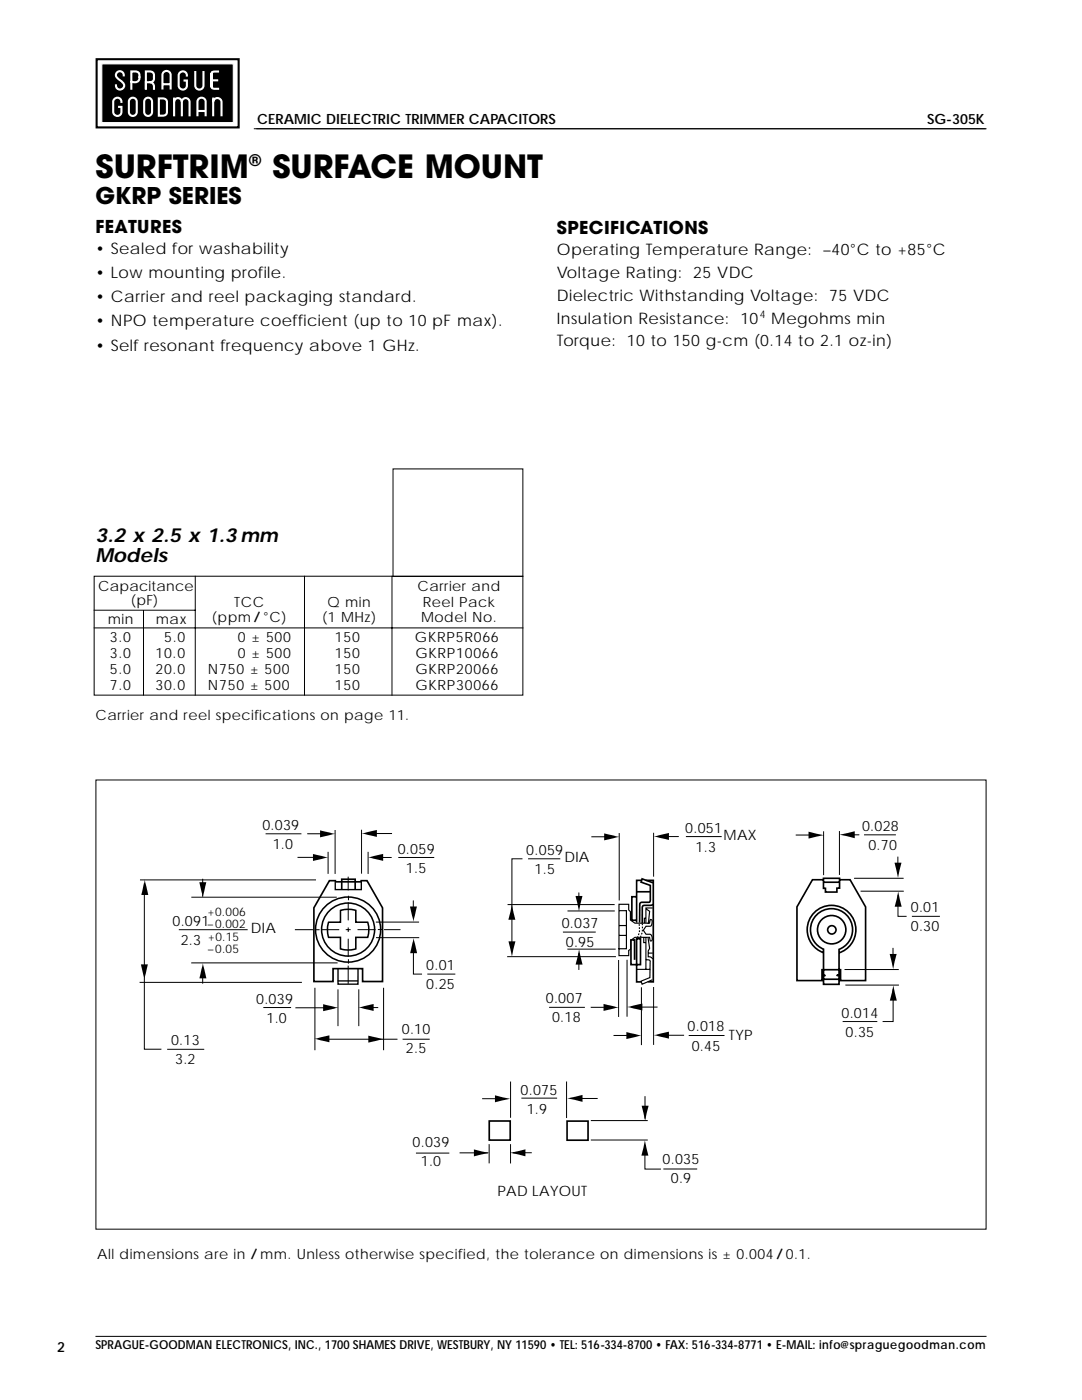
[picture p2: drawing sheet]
<svg xmlns="http://www.w3.org/2000/svg" width="216mm" height="279mm" viewBox="0 0 216 279" stroke-linecap="round" stroke-linejoin="round" font-family="sans-serif">
<path d="M50.7 25.7h146" fill="none" stroke="#000" stroke-width=".2"/>
<path d="M18.3 10.8h29.9v15.4h-29.9z" fill-rule="evenodd" fill="#fff"/>
<path d="M20.3 12.8h26.2v11.7h-26.2z" fill="#000" stroke="#fff" stroke-width=".2"/>
<path d="M19.3 11.8h28.3v13.6h-28.3z" fill="none" stroke="#000" stroke-width=".42"/>
<g fill="none" stroke="#fff" stroke-width=".42">
<path d="M24.7 15.3a.8 .8 0 0 0-.5-1 .8 .8 0 0 0-1 .4 .8 .8 0 0 0 .4 1 1.83 1.83 0 0 1 1.1 1.7 .84 .84 0 0 1-1 .4 .84 .84 0 0 1-.6-1M25.9 19.7a.79 .79 0 0 1 .9-.1 .79 .79 0 0 1 .5 .7v2.1a.79 .79 0 0 1-.8 .7 .79 .79 0 0 1-.8-.7v-2.1zM27.8 15.5a.87 .87 0 0 0-.8-1.2h-.8v3.6M27.8 15.3a1.01 1.01 0 0 1-.5 1.1 1.01 1.01 0 0 1-1.2-.2M29 19.7a.79 .79 0 0 1 .9-.1 .79 .79 0 0 1 .4 .7v2.1a.79 .79 0 0 1-.7 .7 .79 .79 0 0 1-.8-.7v-2.1zM29.1 17.9v-1.5h.8a.8 .8 0 0 1 .8 .7v.8M30.7 15.5a.87 .87 0 0 0-.8-1.2h-.8v3.5M30.7 15.3a.84 .84 0 0 1-.8 1.1M31.7 19.6h.8a.73 .73 0 0 1 .8 .8v2a.72 .72 0 0 1-.8 .7h-.8zM32.4 17.9v-3a.82 .82 0 0 1 .8-.7 .82 .82 0 0 1 .9 .7v3M32.4 16.8h1.6M34.7 19.5v.9"/>
<path d="M37.3 15.3a.84 .84 0 0 0-.7-1.1 .84 .84 0 0 0-1 .8v2.1a.82 .82 0 0 0 .9 .8 .82 .82 0 0 0 .8-.8v-1h-.7M39 14.2v2.9a.82 .82 0 0 0 .8 .8 .82 .82 0 0 0 .8-.8v-2.9M42.2 16h1.3M42.2 14.6l.1 2.9a1.84 1.84 0 0 0 1.4 .2M42.5 19.5v.9M43.7 14.3a1.84 1.84 0 0 0-1.4 .2l-.1 2.9M24.2 20.5a.84 .84 0 0 0-.6-1 .84 .84 0 0 0-1 .8v2.1a.82 .82 0 0 0 .8 .7 .82 .82 0 0 0 .8-.7v-1.1h-.6M36.3 20.4a.77 .77 0 0 0-.8-.8 .77 .77 0 0 0-.8 .8v2.8M36.3 23.2v-2.8a.77 .77 0 0 1 .8-.8 .77 .77 0 0 1 .7 .8v2.8M39.4 23.2v-2.9a.82 .82 0 0 1 .8-.8 .82 .82 0 0 1 .8 .8v2.9M39.4 22.2h1.6M42.5 23.2v-2.8a.84 .84 0 0 1 .9-.8 .84 .84 0 0 1 .8 .8v2.8"/>
</g>
<g fill="none" stroke="#000" stroke-width=".2">
<path d="M51.2 25.7h145.6M78.4 93.6h25.9v21.4h-25.9zM18.8 115h85.5v23.7h-85.5zM39 114.9v23.9M60.8 114.9v23.9M78.2 114.9v23.9M18.7 121.8h20.3M18.7 125.3h85.7M28.6 121.8v17M19.1 155.7h177.7v89.6h-177.7zM27.9 175.6h35.2M28.8 176.3v33.1h3.4"/>
<path d="M38.2 179.1h29M40.4 175.4v3.5M53 166.4h7.1M59.4 171.1h4.1M61.3 166.4h3.7M65.5 170v4.4M66.9 165.7v8.7M69.5 175v2.7M69.5 178.8v.9M72.1 165.6v8.8M73.5 170v4.4M74.1 166.4h4.1"/>
<path d="M75.4 171.1h2.8M79.5 171.1h7.2M82.5 179.7v2.4M104.3 171.4h-2.2v16.9M105.4 171.4h6.4M115.5 178.1v2.9M118 167h3.7M123.6 166.3v13.4M130.4 166.2v8.8M132.4 167h3M136.9 167h7.1M158.8 166.6h3.6"/>
<path d="M164.3 165.9v8.8M167.5 165.9v8.7M169.5 166.6h2M170.4 175.3h9.9M171.7 177.9h8.6M172.4 166.6h6.4M179.2 171v2.3M179.2 178.7v4.2h1.7M27.9 196.1h32.3M35.7 185.5h13.7M38.2 192.2h29.2M40.4 193v3.3"/>
<path d="M58.8 185.5h3.6M62.8 197.1v12.5M62.9 185.5h.9M64.1 185.5h3.6M67.4 197.5v7.3M69 185.5h1M69.5 192.7v3.6M69.5 180v3.7M69.5 185.1v.9M69.5 187.3v3.6M69.5 191.4v.9M71.3 185.5h3.6"/>
<path d="M71.6 197.4v7.4M75 184h8.6M75 187.1h8.7M75.4 185.5h.9M76.5 197.1v12.5M76.6 185.5h3.3M82.5 188v6.4h1.7M85.3 194.4h5.6M101.2 190.9h21.7M101.3 180.5h21.3M112.3 186h6.6M113.2 189.4h9.6"/>
<path d="M113.2 181.8h9.5M115.5 190.2v3.4M123.4 191.6v11.4M125.1 191.5v11.4M128 197v11.6M130.4 197v11.5M168.5 193.5h10.8M168.7 196.6h10.7M178.2 189.2v2.3M178.2 197.4v6.5h-2.1M182 182.9h5.5M33.4 209.4h7.4"/>
<path d="M52.5 201.1h5.6M58.9 201.1h7.8M65 207.4h14.3M73.6 201.1h1.9M80.3 207.4h5.4M96.2 219.3h3.7M101.9 215.8v7.3M104 219.2h7.2M109.6 201h7.1M113.1 215.8v7.3M115.1 219.2h4.2M117.9 201h3.6"/>
<path d="M122.4 206.7h3.7M127.1 201h4.1M128.7 218.8v4.4M132.4 206.6h4.1M137.4 206.7h7.2M168.1 203.9h7M83 230.1h6.7M91.7 230.1h5.7M97.6 228.3v3.9M101.9 228.3v3.9M102.4 230.1h3.7M117.9 223.6h11.4"/>
<path d="M117.9 227.5h11.4M128.7 228.5v4.8h3.2M132.4 233.3h6.7M19 266.7h177.8"/>
</g>
<g fill="none" stroke="#000" stroke-width=".33">
<path d="M66.9 176h5.2M67.1 175.8h-1.4l-3.1 5.4v14.7h3.9v-2.6h5.9v2.6h3.9v-14.7l-3.1-5.4h-1.3M68.2 177.5v-2h2.7v2M127 179h-.9v4.7h.9M127.1 178h2.6M127.9 175.7h-.9v8.4M128.9 175.7h1.5v20.3l-1.1-.1M130.3 176.2l-2.2-.8-.2 .7 1.9 .6v3l-.2 .4h-1.6l-.3 .3-.1 3.7M164.3 175.6h-2.2l-3.1 5.4v14.7h5v-2.2h3.7v2.2h5v-14.7l-3.1-5.4h-2.1M164.3 175.3h3.2v2h-.5v.7h-2.3v-.7h-.4zM164.4 176.1h3.2M126.6 191.6v-4h-.7v4.9h1.9v-5.2h-.8v8.7h.9"/>
<path d="M130.3 180.4l-.3 .3h-1.5l-.3 .3v3.3M162.7 182.8a4.2 4.2 0 0 1 6.6 .3 4.2 4.2 0 0 1-1.9 6.4v6.9h-3.1v-7a4.2 4.2 0 0 1-1.6-6.6zM164.3 190.1a4.9 4.9 0 0 1-2.2-7.5 4.9 4.9 0 0 1 7.8 .1 4.9 4.9 0 0 1-2.5 7.5M164.3 195.4h3.1M164.4 194.6l.2 .1-.2 .1M167.4 194.5l-.4 .2h.4M97.6 223.7h4.2v3.8h-4.2zM113.2 223.7h4.1v3.9h-4.1z"/>
<circle cx="166" cy="185.5" r="2.83"/>
<circle cx="166" cy="185.6" r=".83"/>
</g>
<g fill="none" stroke="#000" stroke-width=".31">
<path d="M65.6 184.1l2.3-.1v-2.3a5.5 5.5 0 0 1 3.1 0v2.3l2.4 .1a5.3 5.3 0 0 1 0 3h-2.4v2.3a5.4 5.4 0 0 1-3.1 0v-2.3h-2.3a5.3 5.3 0 0 1 0-3z"/>
<circle cx="69.5" cy="185.5" r="5.3"/>
<circle cx="69.5" cy="185.5" r="6.5"/>
</g>
<path d="M72.1 175.7v1.8h-5.2v-1.8M67.4 195.8h4M71.4 193.3v3.1h-4v-3.1" fill="none" stroke="#000" stroke-width=".27"/>
<g fill="none" stroke="#000" stroke-width=".23">
<path d="M123.5 180.5h1.9v1.1l.4 .3v1.7l.9 .6h2.9l.1-.5 .2-.2a.91 .91 0 0 1-.2 1.4h-.8l-.5 .8 .5 .7h.8l.3 .4a.61 .61 0 0 1-.2 1l-.2-.7h-2.9l-.9 .6v1.7l-.4 .3v1h-1.9zM123.5 184.7h1.4M123.5 181.7h1.5v7.6h-1.6M123.5 186.7h1.5M127 193.5h2.7M128.4 187.1v1h.4M128.8 183.3h-.2v.8M128.9 187.1v6.3M128.9 191.4l.8 .3v.2v3.2l-1.8 .7 .2 .6 2.1-.9M129 181.4l.6 .5-.2 2.4M129.3 187.2l.3 2.1-.3 .5v1.2l.7 .1 .2 .3M129.3 190.2h1"/>
<path d="M130.2 181.2h-1.3v2.9"/>
</g>
<path d="M127.6 184.4a3.8 3.8 0 0 1-.4 2.6M128.2 184.3a4 4 0 0 1-.4 2.7" fill="none" stroke="#000" stroke-width=".23" stroke-dasharray=".3 .3" stroke-linecap="butt"/>
<g fill="#000">
<path d="M28.9 175.6l.7 3h-1.4zM39.8 176.1h1.4l-.7 3zM62.5 170.4l3 .7-3 .7zM63.9 165.7l3 .7-3 .7zM72.2 166.3l3-.7v1.4zM73.4 171.1l3.1-.7v1.4zM114.8 178.8h1.4l-.7 3zM120.6 166.3l3 .7-3 .7zM130.5 166.9l3-.7v1.4zM161.3 166l3.1 .7-3.1 .7zM167.5 166.6l3.1-.7v1.4zM178.5 172.2h1.4l-.7 3z"/>
<path d="M28.1 192.5h1.4l-.7 3zM40.5 192.2l.7 3.1h-1.4zM82.5 187.2l.7 3h-1.4zM81.8 180.9h1.4l-.7 3zM102.1 180.5l.7 3.1h-1.4zM101.5 187.9h1.3l-.6 3zM115.5 189.5l.7 3h-1.4zM178.3 196.7l.6 3h-1.3zM179.2 177.9l.7 3.1h-1.4zM177.5 190.4h1.4l-.7 3zM62.7 207.3l3-.7v1.4zM64.5 200.4l3 .7-3 .7z"/>
<path d="M71.5 201.1l3.1-.7v1.4zM73.5 206.7l3 .7-3 .7zM98.8 218.6l3 .7-3 .7zM113.2 219.2l3-.7v1.4zM120.4 200.4l3.1 .7-3.1 .6zM125.2 201l3-.7v1.4zM125 206l3 .7-3 .7zM130.5 206.6l3-.7v1.4zM94.6 229.4l3 .7-3 .7zM101.8 230.1l3-.7v1.4zM128.7 227.6l.7 3h-1.4zM128 220.7h1.4l-.7 3z"/>
</g>
<g font-size="6.3">
<text x="19" y="35.5">SURFTRIM</text>
<text x="54.3" y="35.5">SURFACE MOUNT</text>
</g>
<text font-size="4.6" x="19" y="40.7">GKRP SERIES</text>
<g font-size="3.9">
<text x="19.1" y="108.2">3.2 x 2.5 x 1.3 mm</text>
<text x="19.1" y="112.2">Models</text>
</g>
<g font-size="3.5">
<text x="19" y="46.5">FEATURES</text>
<text x="111.1" y="46.7">SPECIFICATIONS</text>
</g>
<g font-size="3.2">
<text x="49.7" y="33.2">®</text>
<text x="19" y="50.8">• Sealed for washability</text>
<text x="111.1" y="50.9">Operating Temperature Range: –40°C to +85°C</text>
<text x="19" y="55.6">• Low mounting profile.</text>
<text x="111.1" y="55.5">Voltage Rating: 25 VDC</text>
<text x="19" y="60.4">• Carrier and reel packaging standard.</text>
<text x="19" y="65.2">• NPO temperature coefficient (up to 10 pF max).</text>
<text x="111.1" y="60">Dielectric Withstanding Voltage: 75 VDC</text>
<text x="111.1" y="64.6">Insulation Resistance: 10</text>
<text x="153.9" y="64.6">Megohms min</text>
<text x="19" y="70">• Self resonant frequency above 1 GHz.</text>
<text x="111.1" y="69.1">Torque: 10 to 150 g-cm (0.14 to 2.1 oz-in)</text>
</g>
<g font-size="2.9">
<text x="52.3" y="165.6">0.039</text>
<text x="136.7" y="166.2">0.051</text>
<text x="144.4" y="167.6">MAX</text>
<text x="172" y="165.8">0.028</text>
<text x="54.4" y="169.4">1.0</text>
<text x="79.4" y="170.5">0.059</text>
<text x="105" y="170.6">0.059</text>
<text x="112.6" y="172.1">DIA</text>
<text x="138.8" y="170">1.3</text>
<text x="173.3" y="169.6">0.70</text>
<text x="81" y="174.3">1.5</text>
<text x="106.7" y="174.4">1.5</text>
<text x="34.4" y="184.7">0.091</text>
<text x="112.1" y="185.2">0.037</text>
<text x="181.7" y="182.1">0.01</text>
<text x="181.7" y="185.9">0.30</text>
<text x="36.1" y="188.6">2.3</text>
<text x="50.1" y="186.3">DIA</text>
<text x="112.9" y="189">0.95</text>
<text x="85.1" y="193.6">0.01</text>
<text x="85.1" y="197.4">0.25</text>
<text x="51.1" y="200.3">0.039</text>
<text x="108.9" y="200.2">0.007</text>
<text x="167.9" y="203.1">0.014</text>
<text x="34.1" y="208.6">0.13</text>
<text x="53.2" y="204.1">1.0</text>
<text x="80.2" y="206.4">0.10</text>
<text x="110.2" y="204">0.18</text>
<text x="137.2" y="205.9">0.018</text>
<text x="138" y="209.7">0.45</text>
<text x="145.5" y="207.5">TYP</text>
<text x="168.7" y="206.9">0.35</text>
<text x="35" y="212.4">3.2</text>
<text x="81" y="210.2">2.5</text>
<text x="103.9" y="218.5">0.075</text>
<text x="105.1" y="222.3">1.9</text>
<text x="82.3" y="229">0.039</text>
<text x="84" y="232.8">1.0</text>
<text x="132.2" y="232.2">0.035</text>
<text x="99.3" y="238.7">PAD LAYOUT</text>
<text x="133.9" y="236">0.9</text>
</g>
<g font-size="2.8">
<text x="51.3" y="24.7">CERAMIC DIELECTRIC TRIMMER CAPACITORS</text>
<text x="185" y="24.7">SG-305K</text>
<text x="19.6" y="117.9">Capacitance</text>
<text x="83.3" y="117.9">Carrier and</text>
<text x="21.5" y="124.6">min</text>
<text x="26.1" y="120.7">(pF)</text>
<text x="31.1" y="124.6">max</text>
<text x="42.3" y="124.2">(ppm / °C)</text>
<text x="46.8" y="121.1">TCC</text>
<text x="64.3" y="124.2">(1 MHz)</text>
<text x="65.4" y="121.1">Q min</text>
<text x="84" y="124.2">Model No.</text>
<text x="84.4" y="121.1">Reel Pack</text>
<text x="21.9" y="128.1">3.0</text>
<text x="21.9" y="131.3">3.0</text>
<text x="31" y="131.3">10.0</text>
<text x="32.7" y="128.1">5.0</text>
<text x="47.5" y="131.3">0 ± 500</text>
<text x="47.5" y="128.1">0 ± 500</text>
<text x="66.8" y="131.3">150</text>
<text x="66.8" y="128.1">150</text>
<text x="82.8" y="128.1">GKRP5R066</text>
<text x="82.9" y="131.3">GKRP10066</text>
<text x="21.9" y="134.5">5.0</text>
<text x="21.9" y="137.6">7.0</text>
<text x="31" y="134.5">20.0</text>
<text x="31" y="137.6">30.0</text>
<text x="41.5" y="134.5">N750 ± 500</text>
<text x="41.5" y="137.6">N750 ± 500</text>
<text x="66.8" y="134.5">150</text>
<text x="66.8" y="137.6">150</text>
<text x="82.9" y="134.5">GKRP20066</text>
<text x="82.9" y="137.6">GKRP30066</text>
<text x="19" y="143.7">Carrier and reel specifications on page 11.</text>
<text x="19.4" y="251.2">All dimensions are in / mm. Unless otherwise specified, the tolerance on dimensions is ± 0.004 / 0.1.</text>
<text x="11.4" y="269.9">2</text>
</g>
<text font-size="2.5" x="19" y="269.3">SPRAGUE-GOODMAN ELECTRONICS, INC., 1700 SHAMES DRIVE, WESTBURY, NY 11590 • TEL: 516-334-8700 • FAX: 516-334-8771 • E-MAIL: info@spraguegoodman.com</text>
<g font-size="2.4">
<text x="41.4" y="182.8">+0.006</text>
<text x="41.4" y="185.2">–0.002</text>
<text x="41.5" y="187.8">+0.15</text>
<text x="41.5" y="190.2">–0.05</text>
</g>
<text font-size="2.1" x="151.6" y="63.5">4</text>
</svg>
